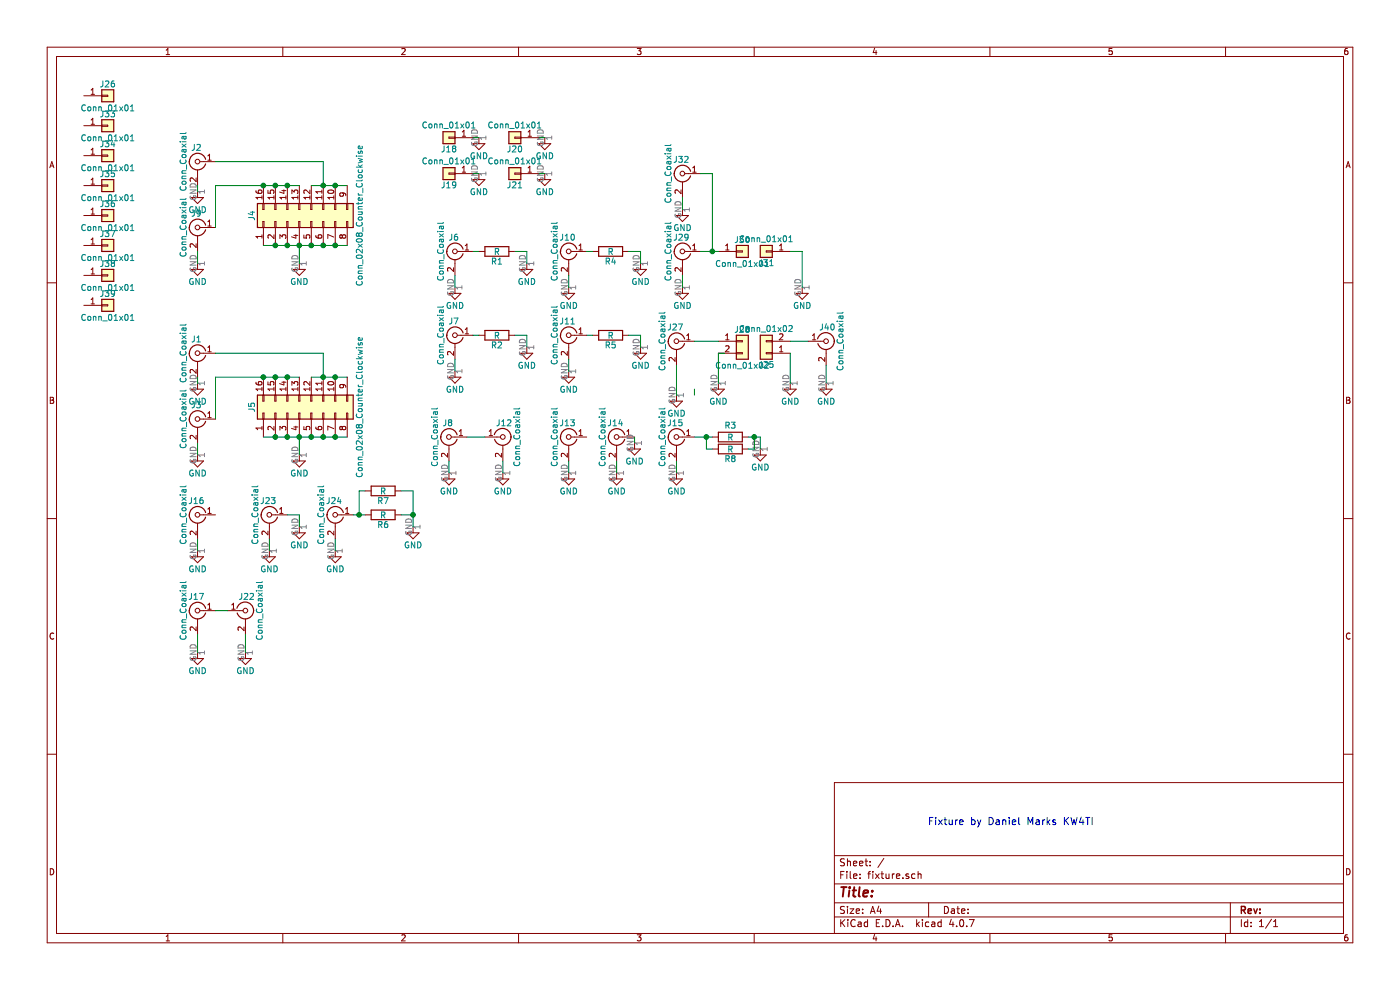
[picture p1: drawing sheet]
EESchema Schematic File Version 2
LIBS:power
LIBS:device
LIBS:switches
LIBS:relays
LIBS:motors
LIBS:transistors
LIBS:conn
LIBS:linear
LIBS:regul
LIBS:74xx
LIBS:cmos4000
LIBS:adc-dac
LIBS:memory
LIBS:xilinx
LIBS:microcontrollers
LIBS:dsp
LIBS:microchip
LIBS:analog_switches
LIBS:motorola
LIBS:texas
LIBS:intel
LIBS:audio
LIBS:interface
LIBS:digital-audio
LIBS:philips
LIBS:display
LIBS:cypress
LIBS:siliconi
LIBS:opto
LIBS:atmel
LIBS:contrib
LIBS:valves
LIBS:fixture-cache
EELAYER 25 0
EELAYER END
$Descr A4 11693 8268
encoding utf-8
Sheet 1 1
Title ""
Date ""
Rev ""
Comp ""
Comment1 ""
Comment2 ""
Comment3 ""
Comment4 ""
$EndDescr
$Comp
L Conn_Coaxial J2
U 1 1
P 1650 1350
F 0 "J2" H 1660 1470 50  0000 C CNN
F 1 "Conn_Coaxial" V 1765 1350 50  0000 C CNN
F 2 "fixture:Amphenol_RF_SMA_132289" H 1650 1350 50  0001 C CNN
F 3 "" H 1650 1350 50  0001 C CNN
	1    1650 1350
	-1   0    0    -1  
$EndComp
$Comp
L Conn_Coaxial J9
U 1 1
P 1650 1900
F 0 "J9" H 1660 2020 50  0000 C CNN
F 1 "Conn_Coaxial" V 1765 1900 50  0000 C CNN
F 2 "fixture:Amphenol_RF_SMA_132289" H 1650 1900 50  0001 C CNN
F 3 "" H 1650 1900 50  0001 C CNN
	1    1650 1900
	-1   0    0    -1  
$EndComp
Text Notes 7750 6900 0    60   ~ 0
Fixture by Daniel Marks KW4TI
$Comp
L GND #PWR17
U 1 1
P 4000 1150
F 0 "#PWR17" H 4000 900 50  0001 C CNN
F 1 "GND" H 4000 1000 50  0000 C CNN
F 2 "" H 4000 1150 50  0001 C CNN
F 3 "" H 4000 1150 50  0001 C CNN
	1    4000 1150
	1    0    0    -1  
$EndComp
$Comp
L GND #PWR18
U 1 1
P 4000 1450
F 0 "#PWR18" H 4000 1200 50  0001 C CNN
F 1 "GND" H 4000 1300 50  0000 C CNN
F 2 "" H 4000 1450 50  0001 C CNN
F 3 "" H 4000 1450 50  0001 C CNN
	1    4000 1450
	1    0    0    -1  
$EndComp
$Comp
L GND #PWR23
U 1 1
P 4550 1450
F 0 "#PWR23" H 4550 1200 50  0001 C CNN
F 1 "GND" H 4550 1300 50  0000 C CNN
F 2 "" H 4550 1450 50  0001 C CNN
F 3 "" H 4550 1450 50  0001 C CNN
	1    4550 1450
	1    0    0    -1  
$EndComp
$Comp
L GND #PWR22
U 1 1
P 4550 1150
F 0 "#PWR22" H 4550 900 50  0001 C CNN
F 1 "GND" H 4550 1000 50  0000 C CNN
F 2 "" H 4550 1150 50  0001 C CNN
F 3 "" H 4550 1150 50  0001 C CNN
	1    4550 1150
	1    0    0    -1  
$EndComp
$Comp
L Conn_01x01 J21
U 1 1
P 4300 1450
F 0 "J21" H 4300 1550 50  0000 C CNN
F 1 "Conn_01x01" H 4300 1350 50  0000 C CNN
F 2 "Connectors:1pin" H 4300 1450 50  0001 C CNN
F 3 "" H 4300 1450 50  0001 C CNN
	1    4300 1450
	-1   0    0    1   
$EndComp
$Comp
L Conn_01x01 J20
U 1 1
P 4300 1150
F 0 "J20" H 4300 1250 50  0000 C CNN
F 1 "Conn_01x01" H 4300 1050 50  0000 C CNN
F 2 "Connectors:1pin" H 4300 1150 50  0001 C CNN
F 3 "" H 4300 1150 50  0001 C CNN
	1    4300 1150
	-1   0    0    1   
$EndComp
$Comp
L Conn_01x01 J19
U 1 1
P 3750 1450
F 0 "J19" H 3750 1550 50  0000 C CNN
F 1 "Conn_01x01" H 3750 1350 50  0000 C CNN
F 2 "Connectors:1pin" H 3750 1450 50  0001 C CNN
F 3 "" H 3750 1450 50  0001 C CNN
	1    3750 1450
	-1   0    0    1   
$EndComp
$Comp
L Conn_01x01 J18
U 1 1
P 3750 1150
F 0 "J18" H 3750 1250 50  0000 C CNN
F 1 "Conn_01x01" H 3750 1050 50  0000 C CNN
F 2 "Connectors:1pin" H 3750 1150 50  0001 C CNN
F 3 "" H 3750 1150 50  0001 C CNN
	1    3750 1150
	-1   0    0    1   
$EndComp
$Comp
L Conn_02x08_Counter_Clockwise J4
U 1 1
P 2500 1850
F 0 "J4" H 2550 2250 50  0000 C CNN
F 1 "Conn_02x08_Counter_Clockwise" H 2550 1350 50  0000 C CNN
F 2 "fixture:ZIFSocket16pin" H 2500 1850 50  0001 C CNN
F 3 "" H 2500 1850 50  0001 C CNN
	1    2500 1850
	0    -1   -1   0   
$EndComp
$Comp
L GND #PWR9
U 1 1
P 2500 2200
F 0 "#PWR9" H 2500 1950 50  0001 C CNN
F 1 "GND" H 2500 2050 50  0000 C CNN
F 2 "" H 2500 2200 50  0001 C CNN
F 3 "" H 2500 2200 50  0001 C CNN
	1    2500 2200
	1    0    0    -1  
$EndComp
$Comp
L GND #PWR2
U 1 1
P 1650 2200
F 0 "#PWR2" H 1650 1950 50  0001 C CNN
F 1 "GND" H 1650 2050 50  0000 C CNN
F 2 "" H 1650 2200 50  0001 C CNN
F 3 "" H 1650 2200 50  0001 C CNN
	1    1650 2200
	1    0    0    -1  
$EndComp
$Comp
L GND #PWR1
U 1 1
P 1650 1600
F 0 "#PWR1" H 1650 1350 50  0001 C CNN
F 1 "GND" H 1650 1450 50  0000 C CNN
F 2 "" H 1650 1600 50  0001 C CNN
F 3 "" H 1650 1600 50  0001 C CNN
	1    1650 1600
	1    0    0    -1  
$EndComp
$Comp
L Conn_Coaxial J1
U 1 1
P 1650 2950
F 0 "J1" H 1660 3070 50  0000 C CNN
F 1 "Conn_Coaxial" V 1765 2950 50  0000 C CNN
F 2 "Connectors:bnc-ci" H 1650 2950 50  0001 C CNN
F 3 "" H 1650 2950 50  0001 C CNN
	1    1650 2950
	-1   0    0    -1  
$EndComp
$Comp
L Conn_Coaxial J3
U 1 1
P 1650 3500
F 0 "J3" H 1660 3620 50  0000 C CNN
F 1 "Conn_Coaxial" V 1765 3500 50  0000 C CNN
F 2 "Connectors:bnc-ci" H 1650 3500 50  0001 C CNN
F 3 "" H 1650 3500 50  0001 C CNN
	1    1650 3500
	-1   0    0    -1  
$EndComp
$Comp
L Conn_02x08_Counter_Clockwise J5
U 1 1
P 2500 3450
F 0 "J5" H 2550 3850 50  0000 C CNN
F 1 "Conn_02x08_Counter_Clockwise" H 2550 2950 50  0000 C CNN
F 2 "fixture:ZIFSocket16pin" H 2500 3450 50  0001 C CNN
F 3 "" H 2500 3450 50  0001 C CNN
	1    2500 3450
	0    -1   -1   0   
$EndComp
$Comp
L GND #PWR10
U 1 1
P 2500 3800
F 0 "#PWR10" H 2500 3550 50  0001 C CNN
F 1 "GND" H 2500 3650 50  0000 C CNN
F 2 "" H 2500 3800 50  0001 C CNN
F 3 "" H 2500 3800 50  0001 C CNN
	1    2500 3800
	1    0    0    -1  
$EndComp
$Comp
L GND #PWR4
U 1 1
P 1650 3800
F 0 "#PWR4" H 1650 3550 50  0001 C CNN
F 1 "GND" H 1650 3650 50  0000 C CNN
F 2 "" H 1650 3800 50  0001 C CNN
F 3 "" H 1650 3800 50  0001 C CNN
	1    1650 3800
	1    0    0    -1  
$EndComp
$Comp
L GND #PWR3
U 1 1
P 1650 3200
F 0 "#PWR3" H 1650 2950 50  0001 C CNN
F 1 "GND" H 1650 3050 50  0000 C CNN
F 2 "" H 1650 3200 50  0001 C CNN
F 3 "" H 1650 3200 50  0001 C CNN
	1    1650 3200
	1    0    0    -1  
$EndComp
$Comp
L Conn_Coaxial J6
U 1 1
P 3800 2100
F 0 "J6" H 3810 2220 50  0000 C CNN
F 1 "Conn_Coaxial" V 3915 2100 50  0000 C CNN
F 2 "fixture:Amphenol_RF_SMA_132289" H 3800 2100 50  0001 C CNN
F 3 "" H 3800 2100 50  0001 C CNN
	1    3800 2100
	-1   0    0    -1  
$EndComp
$Comp
L GND #PWR15
U 1 1
P 3800 2400
F 0 "#PWR15" H 3800 2150 50  0001 C CNN
F 1 "GND" H 3800 2250 50  0000 C CNN
F 2 "" H 3800 2400 50  0001 C CNN
F 3 "" H 3800 2400 50  0001 C CNN
	1    3800 2400
	1    0    0    -1  
$EndComp
$Comp
L R R1
U 1 1
P 4150 2100
F 0 "R1" V 4230 2100 50  0000 C CNN
F 1 "R" V 4150 2100 50  0000 C CNN
F 2 "Resistors_SMD:R_0805_HandSoldering" V 4080 2100 50  0001 C CNN
F 3 "" H 4150 2100 50  0001 C CNN
	1    4150 2100
	0    1    1    0   
$EndComp
$Comp
L GND #PWR20
U 1 1
P 4400 2200
F 0 "#PWR20" H 4400 1950 50  0001 C CNN
F 1 "GND" H 4400 2050 50  0000 C CNN
F 2 "" H 4400 2200 50  0001 C CNN
F 3 "" H 4400 2200 50  0001 C CNN
	1    4400 2200
	1    0    0    -1  
$EndComp
$Comp
L Conn_Coaxial J7
U 1 1
P 3800 2800
F 0 "J7" H 3810 2920 50  0000 C CNN
F 1 "Conn_Coaxial" V 3915 2800 50  0000 C CNN
F 2 "fixture:Amphenol_RF_SMA_132289" H 3800 2800 50  0001 C CNN
F 3 "" H 3800 2800 50  0001 C CNN
	1    3800 2800
	-1   0    0    -1  
$EndComp
$Comp
L GND #PWR16
U 1 1
P 3800 3100
F 0 "#PWR16" H 3800 2850 50  0001 C CNN
F 1 "GND" H 3800 2950 50  0000 C CNN
F 2 "" H 3800 3100 50  0001 C CNN
F 3 "" H 3800 3100 50  0001 C CNN
	1    3800 3100
	1    0    0    -1  
$EndComp
$Comp
L R R2
U 1 1
P 4150 2800
F 0 "R2" V 4230 2800 50  0000 C CNN
F 1 "R" V 4150 2800 50  0000 C CNN
F 2 "Resistors_SMD:R_0805_HandSoldering" V 4080 2800 50  0001 C CNN
F 3 "" H 4150 2800 50  0001 C CNN
	1    4150 2800
	0    1    1    0   
$EndComp
$Comp
L GND #PWR21
U 1 1
P 4400 2900
F 0 "#PWR21" H 4400 2650 50  0001 C CNN
F 1 "GND" H 4400 2750 50  0000 C CNN
F 2 "" H 4400 2900 50  0001 C CNN
F 3 "" H 4400 2900 50  0001 C CNN
	1    4400 2900
	1    0    0    -1  
$EndComp
$Comp
L Conn_Coaxial J10
U 1 1
P 4750 2100
F 0 "J10" H 4760 2220 50  0000 C CNN
F 1 "Conn_Coaxial" V 4865 2100 50  0000 C CNN
F 2 "fixture:Amphenol_RF_SMA_132289" H 4750 2100 50  0001 C CNN
F 3 "" H 4750 2100 50  0001 C CNN
	1    4750 2100
	-1   0    0    -1  
$EndComp
$Comp
L GND #PWR24
U 1 1
P 4750 2400
F 0 "#PWR24" H 4750 2150 50  0001 C CNN
F 1 "GND" H 4750 2250 50  0000 C CNN
F 2 "" H 4750 2400 50  0001 C CNN
F 3 "" H 4750 2400 50  0001 C CNN
	1    4750 2400
	1    0    0    -1  
$EndComp
$Comp
L R R4
U 1 1
P 5100 2100
F 0 "R4" V 5180 2100 50  0000 C CNN
F 1 "R" V 5100 2100 50  0000 C CNN
F 2 "Resistors_SMD:R_0805_HandSoldering" V 5030 2100 50  0001 C CNN
F 3 "" H 5100 2100 50  0001 C CNN
	1    5100 2100
	0    1    1    0   
$EndComp
$Comp
L GND #PWR29
U 1 1
P 5350 2200
F 0 "#PWR29" H 5350 1950 50  0001 C CNN
F 1 "GND" H 5350 2050 50  0000 C CNN
F 2 "" H 5350 2200 50  0001 C CNN
F 3 "" H 5350 2200 50  0001 C CNN
	1    5350 2200
	1    0    0    -1  
$EndComp
$Comp
L Conn_Coaxial J11
U 1 1
P 4750 2800
F 0 "J11" H 4760 2920 50  0000 C CNN
F 1 "Conn_Coaxial" V 4865 2800 50  0000 C CNN
F 2 "fixture:Amphenol_RF_SMA_132289" H 4750 2800 50  0001 C CNN
F 3 "" H 4750 2800 50  0001 C CNN
	1    4750 2800
	-1   0    0    -1  
$EndComp
$Comp
L GND #PWR25
U 1 1
P 4750 3100
F 0 "#PWR25" H 4750 2850 50  0001 C CNN
F 1 "GND" H 4750 2950 50  0000 C CNN
F 2 "" H 4750 3100 50  0001 C CNN
F 3 "" H 4750 3100 50  0001 C CNN
	1    4750 3100
	1    0    0    -1  
$EndComp
$Comp
L R R5
U 1 1
P 5100 2800
F 0 "R5" V 5180 2800 50  0000 C CNN
F 1 "R" V 5100 2800 50  0000 C CNN
F 2 "Resistors_SMD:R_0805_HandSoldering" V 5030 2800 50  0001 C CNN
F 3 "" H 5100 2800 50  0001 C CNN
	1    5100 2800
	0    1    1    0   
$EndComp
$Comp
L GND #PWR30
U 1 1
P 5350 2900
F 0 "#PWR30" H 5350 2650 50  0001 C CNN
F 1 "GND" H 5350 2750 50  0000 C CNN
F 2 "" H 5350 2900 50  0001 C CNN
F 3 "" H 5350 2900 50  0001 C CNN
	1    5350 2900
	1    0    0    -1  
$EndComp
$Comp
L GND #PWR14
U 1 1
P 3750 3950
F 0 "#PWR14" H 3750 3700 50  0001 C CNN
F 1 "GND" H 3750 3800 50  0000 C CNN
F 2 "" H 3750 3950 50  0001 C CNN
F 3 "" H 3750 3950 50  0001 C CNN
	1    3750 3950
	1    0    0    -1  
$EndComp
$Comp
L GND #PWR19
U 1 1
P 4200 3950
F 0 "#PWR19" H 4200 3700 50  0001 C CNN
F 1 "GND" H 4200 3800 50  0000 C CNN
F 2 "" H 4200 3950 50  0001 C CNN
F 3 "" H 4200 3950 50  0001 C CNN
	1    4200 3950
	1    0    0    -1  
$EndComp
$Comp
L Conn_Coaxial J8
U 1 1
P 3750 3650
F 0 "J8" H 3760 3770 50  0000 C CNN
F 1 "Conn_Coaxial" V 3865 3650 50  0000 C CNN
F 2 "fixture:Amphenol_RF_SMA_132289" H 3750 3650 50  0001 C CNN
F 3 "" H 3750 3650 50  0001 C CNN
	1    3750 3650
	-1   0    0    -1  
$EndComp
$Comp
L Conn_Coaxial J12
U 1 1
P 4200 3650
F 0 "J12" H 4210 3770 50  0000 C CNN
F 1 "Conn_Coaxial" V 4315 3650 50  0000 C CNN
F 2 "fixture:Amphenol_RF_SMA_132289" H 4200 3650 50  0001 C CNN
F 3 "" H 4200 3650 50  0001 C CNN
	1    4200 3650
	1    0    0    -1  
$EndComp
$Comp
L Conn_Coaxial J13
U 1 1
P 4750 3650
F 0 "J13" H 4760 3770 50  0000 C CNN
F 1 "Conn_Coaxial" V 4865 3650 50  0000 C CNN
F 2 "fixture:Amphenol_RF_SMA_132289" H 4750 3650 50  0001 C CNN
F 3 "" H 4750 3650 50  0001 C CNN
	1    4750 3650
	-1   0    0    -1  
$EndComp
$Comp
L GND #PWR26
U 1 1
P 4750 3950
F 0 "#PWR26" H 4750 3700 50  0001 C CNN
F 1 "GND" H 4750 3800 50  0000 C CNN
F 2 "" H 4750 3950 50  0001 C CNN
F 3 "" H 4750 3950 50  0001 C CNN
	1    4750 3950
	1    0    0    -1  
$EndComp
$Comp
L Conn_Coaxial J14
U 1 1
P 5150 3650
F 0 "J14" H 5160 3770 50  0000 C CNN
F 1 "Conn_Coaxial" V 5265 3650 50  0000 C CNN
F 2 "fixture:Amphenol_RF_SMA_132289" H 5150 3650 50  0001 C CNN
F 3 "" H 5150 3650 50  0001 C CNN
	1    5150 3650
	-1   0    0    -1  
$EndComp
$Comp
L GND #PWR27
U 1 1
P 5150 3950
F 0 "#PWR27" H 5150 3700 50  0001 C CNN
F 1 "GND" H 5150 3800 50  0000 C CNN
F 2 "" H 5150 3950 50  0001 C CNN
F 3 "" H 5150 3950 50  0001 C CNN
	1    5150 3950
	1    0    0    -1  
$EndComp
$Comp
L GND #PWR28
U 1 1
P 5300 3700
F 0 "#PWR28" H 5300 3450 50  0001 C CNN
F 1 "GND" H 5300 3550 50  0000 C CNN
F 2 "" H 5300 3700 50  0001 C CNN
F 3 "" H 5300 3700 50  0001 C CNN
	1    5300 3700
	1    0    0    -1  
$EndComp
$Comp
L Conn_Coaxial J15
U 1 1
P 5650 3650
F 0 "J15" H 5660 3770 50  0000 C CNN
F 1 "Conn_Coaxial" V 5765 3650 50  0000 C CNN
F 2 "fixture:Amphenol_RF_SMA_132289" H 5650 3650 50  0001 C CNN
F 3 "" H 5650 3650 50  0001 C CNN
	1    5650 3650
	-1   0    0    -1  
$EndComp
$Comp
L GND #PWR32
U 1 1
P 5650 3950
F 0 "#PWR32" H 5650 3700 50  0001 C CNN
F 1 "GND" H 5650 3800 50  0000 C CNN
F 2 "" H 5650 3950 50  0001 C CNN
F 3 "" H 5650 3950 50  0001 C CNN
	1    5650 3950
	1    0    0    -1  
$EndComp
$Comp
L R R3
U 1 1
P 6100 3650
F 0 "R3" V 6000 3650 50  0000 C CNN
F 1 "R" V 6100 3650 50  0000 C CNN
F 2 "Resistors_SMD:R_0805_HandSoldering" V 6030 3650 50  0001 C CNN
F 3 "" H 6100 3650 50  0001 C CNN
	1    6100 3650
	0    1    1    0   
$EndComp
$Comp
L GND #PWR36
U 1 1
P 6350 3750
F 0 "#PWR36" H 6350 3500 50  0001 C CNN
F 1 "GND" H 6350 3600 50  0000 C CNN
F 2 "" H 6350 3750 50  0001 C CNN
F 3 "" H 6350 3750 50  0001 C CNN
	1    6350 3750
	1    0    0    -1  
$EndComp
$Comp
L Conn_Coaxial J16
U 1 1
P 1650 4300
F 0 "J16" H 1660 4420 50  0000 C CNN
F 1 "Conn_Coaxial" V 1765 4300 50  0000 C CNN
F 2 "Connectors:bnc-ci" H 1650 4300 50  0001 C CNN
F 3 "" H 1650 4300 50  0001 C CNN
	1    1650 4300
	-1   0    0    -1  
$EndComp
$Comp
L GND #PWR5
U 1 1
P 1650 4600
F 0 "#PWR5" H 1650 4350 50  0001 C CNN
F 1 "GND" H 1650 4450 50  0000 C CNN
F 2 "" H 1650 4600 50  0001 C CNN
F 3 "" H 1650 4600 50  0001 C CNN
	1    1650 4600
	1    0    0    -1  
$EndComp
$Comp
L Conn_Coaxial J23
U 1 1
P 2250 4300
F 0 "J23" H 2260 4420 50  0000 C CNN
F 1 "Conn_Coaxial" V 2365 4300 50  0000 C CNN
F 2 "Connectors:bnc-ci" H 2250 4300 50  0001 C CNN
F 3 "" H 2250 4300 50  0001 C CNN
	1    2250 4300
	-1   0    0    -1  
$EndComp
$Comp
L GND #PWR8
U 1 1
P 2250 4600
F 0 "#PWR8" H 2250 4350 50  0001 C CNN
F 1 "GND" H 2250 4450 50  0000 C CNN
F 2 "" H 2250 4600 50  0001 C CNN
F 3 "" H 2250 4600 50  0001 C CNN
	1    2250 4600
	1    0    0    -1  
$EndComp
$Comp
L GND #PWR11
U 1 1
P 2500 4400
F 0 "#PWR11" H 2500 4150 50  0001 C CNN
F 1 "GND" H 2500 4250 50  0000 C CNN
F 2 "" H 2500 4400 50  0001 C CNN
F 3 "" H 2500 4400 50  0001 C CNN
	1    2500 4400
	1    0    0    -1  
$EndComp
$Comp
L Conn_Coaxial J24
U 1 1
P 2800 4300
F 0 "J24" H 2810 4420 50  0000 C CNN
F 1 "Conn_Coaxial" V 2915 4300 50  0000 C CNN
F 2 "Connectors:bnc-ci" H 2800 4300 50  0001 C CNN
F 3 "" H 2800 4300 50  0001 C CNN
	1    2800 4300
	-1   0    0    -1  
$EndComp
$Comp
L GND #PWR12
U 1 1
P 2800 4600
F 0 "#PWR12" H 2800 4350 50  0001 C CNN
F 1 "GND" H 2800 4450 50  0000 C CNN
F 2 "" H 2800 4600 50  0001 C CNN
F 3 "" H 2800 4600 50  0001 C CNN
	1    2800 4600
	1    0    0    -1  
$EndComp
$Comp
L R R6
U 1 1
P 3200 4300
F 0 "R6" V 3280 4300 50  0000 C CNN
F 1 "R" V 3200 4300 50  0000 C CNN
F 2 "Resistors_SMD:R_0805_HandSoldering" V 3130 4300 50  0001 C CNN
F 3 "" H 3200 4300 50  0001 C CNN
	1    3200 4300
	0    1    1    0   
$EndComp
$Comp
L GND #PWR13
U 1 1
P 3450 4400
F 0 "#PWR13" H 3450 4150 50  0001 C CNN
F 1 "GND" H 3450 4250 50  0000 C CNN
F 2 "" H 3450 4400 50  0001 C CNN
F 3 "" H 3450 4400 50  0001 C CNN
	1    3450 4400
	1    0    0    -1  
$EndComp
$Comp
L Conn_Coaxial J17
U 1 1
P 1650 5100
F 0 "J17" H 1660 5220 50  0000 C CNN
F 1 "Conn_Coaxial" V 1765 5100 50  0000 C CNN
F 2 "Connectors:bnc-ci" H 1650 5100 50  0001 C CNN
F 3 "" H 1650 5100 50  0001 C CNN
	1    1650 5100
	-1   0    0    -1  
$EndComp
$Comp
L Conn_Coaxial J22
U 1 1
P 2050 5100
F 0 "J22" H 2060 5220 50  0000 C CNN
F 1 "Conn_Coaxial" V 2165 5100 50  0000 C CNN
F 2 "Connectors:bnc-ci" H 2050 5100 50  0001 C CNN
F 3 "" H 2050 5100 50  0001 C CNN
	1    2050 5100
	1    0    0    -1  
$EndComp
$Comp
L GND #PWR6
U 1 1
P 1650 5450
F 0 "#PWR6" H 1650 5200 50  0001 C CNN
F 1 "GND" H 1650 5300 50  0000 C CNN
F 2 "" H 1650 5450 50  0001 C CNN
F 3 "" H 1650 5450 50  0001 C CNN
	1    1650 5450
	1    0    0    -1  
$EndComp
Wire Wire Line
	3950 1150 4000 1150
Wire Wire Line
	3950 1450 4000 1450
Wire Wire Line
	4500 1450 4550 1450
Wire Wire Line
	4500 1150 4550 1150
Wire Wire Line
	2200 2050 2900 2050
Connection ~ 2300 2050
Connection ~ 2400 2050
Connection ~ 2500 2050
Connection ~ 2600 2050
Connection ~ 2700 2050
Connection ~ 2800 2050
Wire Wire Line
	2600 1550 2900 1550
Connection ~ 2800 1550
Connection ~ 2700 1550
Wire Wire Line
	1800 1550 2500 1550
Connection ~ 2400 1550
Connection ~ 2300 1550
Wire Wire Line
	1800 1900 1800 1550
Connection ~ 2200 1550
Wire Wire Line
	2500 2050 2500 2200
Wire Wire Line
	1650 2100 1650 2200
Wire Wire Line
	1650 1600 1650 1550
Wire Wire Line
	2200 3650 2900 3650
Connection ~ 2300 3650
Connection ~ 2400 3650
Connection ~ 2500 3650
Connection ~ 2600 3650
Connection ~ 2700 3650
Connection ~ 2800 3650
Wire Wire Line
	2600 3150 2900 3150
Connection ~ 2800 3150
Connection ~ 2700 3150
Wire Wire Line
	1800 3150 2500 3150
Connection ~ 2400 3150
Connection ~ 2300 3150
Wire Wire Line
	1800 3500 1800 3150
Connection ~ 2200 3150
Wire Wire Line
	2500 3650 2500 3800
Wire Wire Line
	1650 3700 1650 3800
Wire Wire Line
	1650 3200 1650 3150
Wire Wire Line
	3800 2400 3800 2300
Wire Wire Line
	4400 2200 4400 2100
Wire Wire Line
	4400 2100 4300 2100
Wire Wire Line
	4000 2100 3950 2100
Wire Wire Line
	3800 3100 3800 3000
Wire Wire Line
	4400 2900 4400 2800
Wire Wire Line
	4400 2800 4300 2800
Wire Wire Line
	4000 2800 3950 2800
Wire Wire Line
	4750 2400 4750 2300
Wire Wire Line
	5350 2200 5350 2100
Wire Wire Line
	5350 2100 5250 2100
Wire Wire Line
	4950 2100 4900 2100
Wire Wire Line
	4750 3100 4750 3000
Wire Wire Line
	5350 2900 5350 2800
Wire Wire Line
	5350 2800 5250 2800
Wire Wire Line
	4950 2800 4900 2800
Wire Wire Line
	4050 3650 3900 3650
Wire Wire Line
	3750 3950 3750 3850
Wire Wire Line
	4200 3950 4200 3850
Wire Wire Line
	4750 3950 4750 3850
Wire Wire Line
	5150 3850 5150 3950
Wire Wire Line
	5300 3650 5300 3700
Wire Wire Line
	5650 3950 5650 3850
Wire Wire Line
	6350 3650 6350 3750
Wire Wire Line
	6250 3650 6350 3650
Wire Wire Line
	5800 3650 5950 3650
Wire Wire Line
	1650 4600 1650 4500
Wire Wire Line
	2250 4600 2250 4500
Wire Wire Line
	2500 4400 2500 4300
Wire Wire Line
	2500 4300 2400 4300
Wire Wire Line
	2800 4600 2800 4500
Wire Wire Line
	3450 4100 3450 4400
Wire Wire Line
	3450 4300 3350 4300
Wire Wire Line
	1650 5300 1650 5450
$Comp
L GND #PWR7
U 1 1
P 2050 5450
F 0 "#PWR7" H 2050 5200 50  0001 C CNN
F 1 "GND" H 2050 5300 50  0000 C CNN
F 2 "" H 2050 5450 50  0001 C CNN
F 3 "" H 2050 5450 50  0001 C CNN
	1    2050 5450
	1    0    0    -1  
$EndComp
Wire Wire Line
	2050 5450 2050 5300
Wire Wire Line
	1900 5100 1800 5100
$Comp
L Conn_Coaxial J27
U 1 1
P 5650 2850
F 0 "J27" H 5660 2970 50  0000 C CNN
F 1 "Conn_Coaxial" V 5765 2850 50  0000 C CNN
F 2 "fixture:Amphenol_RF_SMA_132289" H 5650 2850 50  0001 C CNN
F 3 "" H 5650 2850 50  0001 C CNN
	1    5650 2850
	-1   0    0    -1  
$EndComp
$Comp
L Conn_01x02 J28
U 1 1
P 6200 2850
F 0 "J28" H 6200 2950 50  0000 C CNN
F 1 "Conn_01x02" H 6200 2650 50  0000 C CNN
F 2 "Connectors_Terminal_Blocks:TerminalBlock_bornier-2_P5.08mm" H 6200 2850 50  0001 C CNN
F 3 "" H 6200 2850 50  0001 C CNN
	1    6200 2850
	1    0    0    -1  
$EndComp
$Comp
L GND #PWR35
U 1 1
P 6000 3200
F 0 "#PWR35" H 6000 2950 50  0001 C CNN
F 1 "GND" H 6000 3050 50  0000 C CNN
F 2 "" H 6000 3200 50  0001 C CNN
F 3 "" H 6000 3200 50  0001 C CNN
	1    6000 3200
	1    0    0    -1  
$EndComp
Wire Wire Line
	6000 3200 6000 2950
Wire Wire Line
	6000 2950 6050 2950
$Comp
L GND #PWR31
U 1 1
P 5650 3300
F 0 "#PWR31" H 5650 3050 50  0001 C CNN
F 1 "GND" H 5650 3150 50  0000 C CNN
F 2 "" H 5650 3300 50  0001 C CNN
F 3 "" H 5650 3300 50  0001 C CNN
	1    5650 3300
	1    0    0    -1  
$EndComp
Wire Wire Line
	5650 3300 5650 3050
$Comp
L Conn_Coaxial J29
U 1 1
P 5700 2100
F 0 "J29" H 5710 2220 50  0000 C CNN
F 1 "Conn_Coaxial" V 5815 2100 50  0000 C CNN
F 2 "fixture:Amphenol_RF_SMA_132289" H 5700 2100 50  0001 C CNN
F 3 "" H 5700 2100 50  0001 C CNN
	1    5700 2100
	-1   0    0    -1  
$EndComp
$Comp
L GND #PWR34
U 1 1
P 5700 2400
F 0 "#PWR34" H 5700 2150 50  0001 C CNN
F 1 "GND" H 5700 2250 50  0000 C CNN
F 2 "" H 5700 2400 50  0001 C CNN
F 3 "" H 5700 2400 50  0001 C CNN
	1    5700 2400
	1    0    0    -1  
$EndComp
Wire Wire Line
	5700 2400 5700 2300
$Comp
L GND #PWR38
U 1 1
P 6700 2400
F 0 "#PWR38" H 6700 2150 50  0001 C CNN
F 1 "GND" H 6700 2250 50  0000 C CNN
F 2 "" H 6700 2400 50  0001 C CNN
F 3 "" H 6700 2400 50  0001 C CNN
	1    6700 2400
	1    0    0    -1  
$EndComp
$Comp
L Conn_01x01 J30
U 1 1
P 6200 2100
F 0 "J30" H 6200 2200 50  0000 C CNN
F 1 "Conn_01x01" H 6200 2000 50  0000 C CNN
F 2 "Connectors:1pin" H 6200 2100 50  0001 C CNN
F 3 "" H 6200 2100 50  0001 C CNN
	1    6200 2100
	1    0    0    -1  
$EndComp
$Comp
L Conn_01x01 J31
U 1 1
P 6400 2100
F 0 "J31" H 6400 2200 50  0000 C CNN
F 1 "Conn_01x01" H 6400 2000 50  0000 C CNN
F 2 "Connectors:1pin" H 6400 2100 50  0001 C CNN
F 3 "" H 6400 2100 50  0001 C CNN
	1    6400 2100
	-1   0    0    1   
$EndComp
Wire Wire Line
	6600 2100 6700 2100
Wire Wire Line
	6700 2100 6700 2400
$Comp
L Conn_Coaxial J32
U 1 1
P 5700 1450
F 0 "J32" H 5710 1570 50  0000 C CNN
F 1 "Conn_Coaxial" V 5815 1450 50  0000 C CNN
F 2 "Connectors:bnc-ci" H 5700 1450 50  0001 C CNN
F 3 "" H 5700 1450 50  0001 C CNN
	1    5700 1450
	-1   0    0    -1  
$EndComp
$Comp
L GND #PWR33
U 1 1
P 5700 1750
F 0 "#PWR33" H 5700 1500 50  0001 C CNN
F 1 "GND" H 5700 1600 50  0000 C CNN
F 2 "" H 5700 1750 50  0001 C CNN
F 3 "" H 5700 1750 50  0001 C CNN
	1    5700 1750
	1    0    0    -1  
$EndComp
Wire Wire Line
	5700 1750 5700 1650
Wire Wire Line
	5850 2100 6000 2100
Wire Wire Line
	5950 2100 5950 1450
Wire Wire Line
	5950 1450 5850 1450
Connection ~ 5950 2100
Wire Wire Line
	5800 3300 5800 3250
Wire Wire Line
	1800 2950 2700 2950
Wire Wire Line
	2700 2950 2700 3150
Wire Wire Line
	1800 1350 2700 1350
Wire Wire Line
	2700 1350 2700 1550
$Comp
L Conn_01x01 J26
U 1 1
P 900 800
F 0 "J26" H 900 900 50  0000 C CNN
F 1 "Conn_01x01" H 900 700 50  0000 C CNN
F 2 "fixture:AirHole" H 900 800 50  0001 C CNN
F 3 "" H 900 800 50  0001 C CNN
	1    900  800 
	1    0    0    -1  
$EndComp
$Comp
L Conn_01x01 J33
U 1 1
P 900 1050
F 0 "J33" H 900 1150 50  0000 C CNN
F 1 "Conn_01x01" H 900 950 50  0000 C CNN
F 2 "fixture:AirHole" H 900 1050 50  0001 C CNN
F 3 "" H 900 1050 50  0001 C CNN
	1    900  1050
	1    0    0    -1  
$EndComp
$Comp
L Conn_01x01 J34
U 1 1
P 900 1300
F 0 "J34" H 900 1400 50  0000 C CNN
F 1 "Conn_01x01" H 900 1200 50  0000 C CNN
F 2 "fixture:AirHole" H 900 1300 50  0001 C CNN
F 3 "" H 900 1300 50  0001 C CNN
	1    900  1300
	1    0    0    -1  
$EndComp
$Comp
L Conn_01x01 J35
U 1 1
P 900 1550
F 0 "J35" H 900 1650 50  0000 C CNN
F 1 "Conn_01x01" H 900 1450 50  0000 C CNN
F 2 "fixture:AirHole" H 900 1550 50  0001 C CNN
F 3 "" H 900 1550 50  0001 C CNN
	1    900  1550
	1    0    0    -1  
$EndComp
$Comp
L Conn_01x01 J36
U 1 1
P 900 1800
F 0 "J36" H 900 1900 50  0000 C CNN
F 1 "Conn_01x01" H 900 1700 50  0000 C CNN
F 2 "fixture:AirHole" H 900 1800 50  0001 C CNN
F 3 "" H 900 1800 50  0001 C CNN
	1    900  1800
	1    0    0    -1  
$EndComp
$Comp
L Conn_01x01 J37
U 1 1
P 900 2050
F 0 "J37" H 900 2150 50  0000 C CNN
F 1 "Conn_01x01" H 900 1950 50  0000 C CNN
F 2 "fixture:AirHole" H 900 2050 50  0001 C CNN
F 3 "" H 900 2050 50  0001 C CNN
	1    900  2050
	1    0    0    -1  
$EndComp
$Comp
L Conn_01x01 J38
U 1 1
P 900 2300
F 0 "J38" H 900 2400 50  0000 C CNN
F 1 "Conn_01x01" H 900 2200 50  0000 C CNN
F 2 "fixture:AirHole" H 900 2300 50  0001 C CNN
F 3 "" H 900 2300 50  0001 C CNN
	1    900  2300
	1    0    0    -1  
$EndComp
$Comp
L Conn_01x01 J39
U 1 1
P 900 2550
F 0 "J39" H 900 2650 50  0000 C CNN
F 1 "Conn_01x01" H 900 2450 50  0000 C CNN
F 2 "fixture:AirHole" H 900 2550 50  0001 C CNN
F 3 "" H 900 2550 50  0001 C CNN
	1    900  2550
	1    0    0    -1  
$EndComp
$Comp
L R R7
U 1 1
P 3200 4100
F 0 "R7" V 3280 4100 50  0000 C CNN
F 1 "R" V 3200 4100 50  0000 C CNN
F 2 "Resistors_SMD:R_0805_HandSoldering" V 3130 4100 50  0001 C CNN
F 3 "" H 3200 4100 50  0001 C CNN
	1    3200 4100
	0    1    1    0   
$EndComp
Wire Wire Line
	2950 4300 3050 4300
Wire Wire Line
	3000 4300 3000 4100
Wire Wire Line
	3000 4100 3050 4100
Connection ~ 3000 4300
Wire Wire Line
	3350 4100 3450 4100
Connection ~ 3450 4300
$Comp
L R R8
U 1 1
P 6100 3750
F 0 "R8" V 6180 3750 50  0000 C CNN
F 1 "R" V 6100 3750 50  0000 C CNN
F 2 "Resistors_SMD:R_0805_HandSoldering" V 6030 3750 50  0001 C CNN
F 3 "" H 6100 3750 50  0001 C CNN
	1    6100 3750
	0    1    1    0   
$EndComp
Wire Wire Line
	5900 3650 5900 3750
Wire Wire Line
	5900 3750 5950 3750
Connection ~ 5900 3650
Wire Wire Line
	6300 3650 6300 3750
Wire Wire Line
	6300 3750 6250 3750
Connection ~ 6300 3650
$Comp
L Conn_Coaxial J40
U 1 1
P 6900 2850
F 0 "J40" H 6910 2970 50  0000 C CNN
F 1 "Conn_Coaxial" V 7015 2850 50  0000 C CNN
F 2 "fixture:Amphenol_RF_SMA_132289" H 6900 2850 50  0001 C CNN
F 3 "" H 6900 2850 50  0001 C CNN
	1    6900 2850
	1    0    0    -1  
$EndComp
$Comp
L Conn_01x02 J25
U 1 1
P 6400 2950
F 0 "J25" H 6400 3050 50  0000 C CNN
F 1 "Conn_01x02" H 6400 2750 50  0000 C CNN
F 2 "Connectors_Terminal_Blocks:TerminalBlock_bornier-2_P5.08mm" H 6400 2950 50  0001 C CNN
F 3 "" H 6400 2950 50  0001 C CNN
	1    6400 2950
	-1   0    0    1   
$EndComp
Wire Wire Line
	6750 2850 6600 2850
$Comp
L GND #PWR37
U 1 1
P 6600 3200
F 0 "#PWR37" H 6600 2950 50  0001 C CNN
F 1 "GND" H 6600 3050 50  0000 C CNN
F 2 "" H 6600 3200 50  0001 C CNN
F 3 "" H 6600 3200 50  0001 C CNN
	1    6600 3200
	1    0    0    -1  
$EndComp
Wire Wire Line
	6600 3200 6600 2950
$Comp
L GND #PWR39
U 1 1
P 6900 3200
F 0 "#PWR39" H 6900 2950 50  0001 C CNN
F 1 "GND" H 6900 3050 50  0000 C CNN
F 2 "" H 6900 3200 50  0001 C CNN
F 3 "" H 6900 3200 50  0001 C CNN
	1    6900 3200
	1    0    0    -1  
$EndComp
Wire Wire Line
	6900 3200 6900 3050
Wire Wire Line
	6000 2850 5800 2850
$EndSCHEMATC
